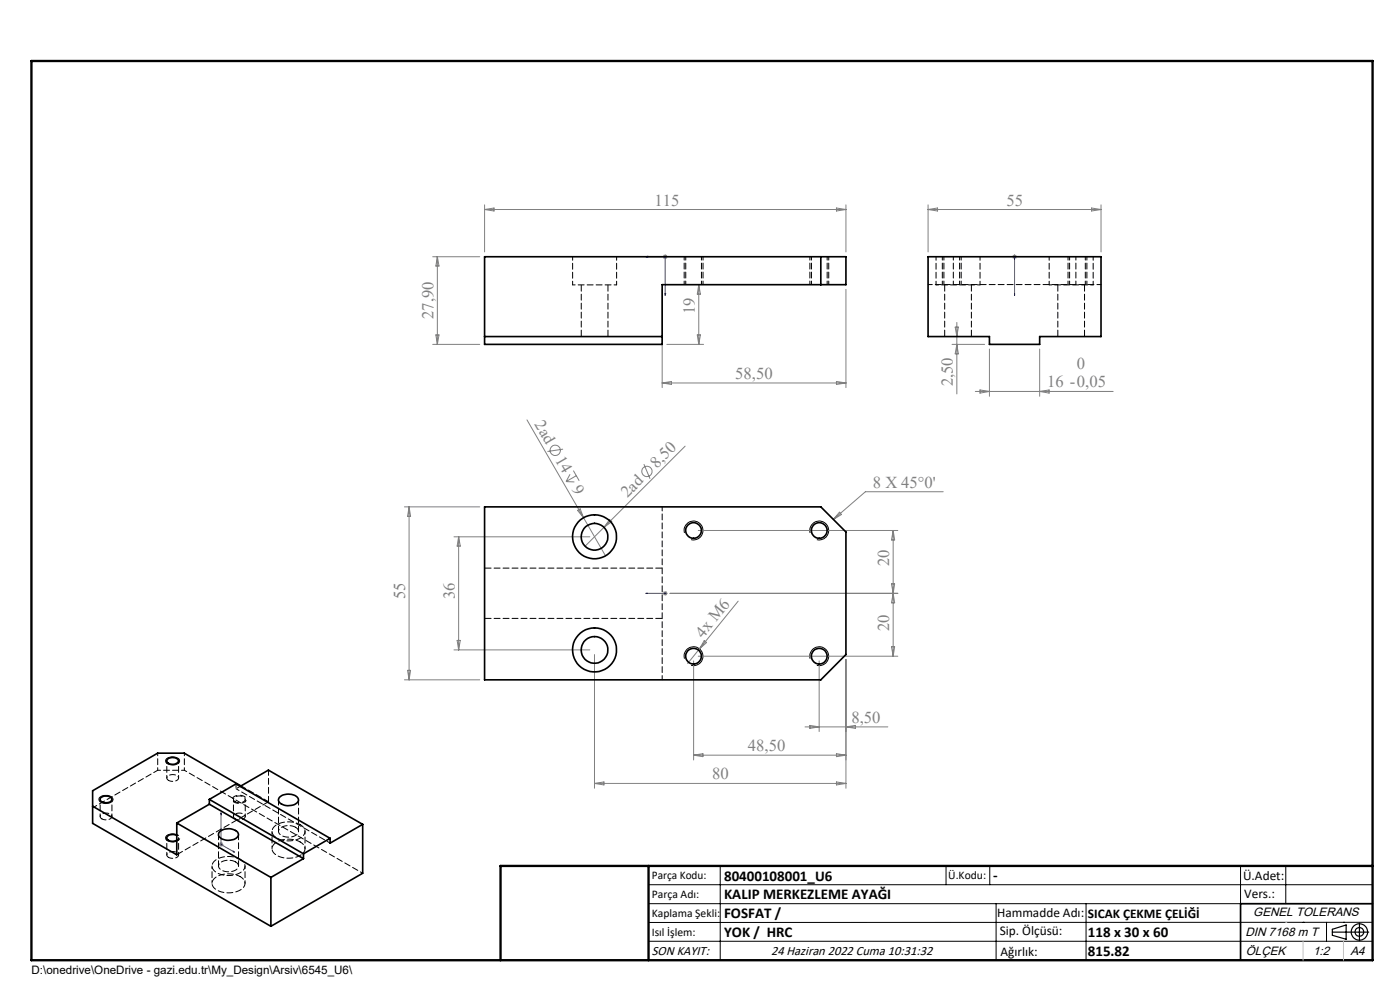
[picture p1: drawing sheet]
<svg xmlns="http://www.w3.org/2000/svg" width="297mm" height="210mm" viewBox="0 0 297 210" stroke-linecap="round" stroke-linejoin="round" font-family="sans-serif">
<g fill="none" stroke="#808080" stroke-width=".21">
<path d="M91.8 54.5h10M92.8 54.5v18.6M92.8 54.5l.3 1.9h-.6zM102.8 44.4h76.7M102.8 43.5v9.9M102.8 44.4l2-.3v.7zM140.6 54.5h1M140.8 54.1l.7 .7M141.1 53.9v1.1M141.5 54.1l-.7 .7M177.4 44.1l2.1 .3-2.1 .4zM179.5 43.5v9.9"/>
<path d="M196.9 43.5v9.9M196.9 44.4h36.7M196.9 44.4l2-.3v.7zM214.7 54.5h1M214.9 54.1l.7 .7M215.2 53.9v1.1M215.6 54.1l-.7 .7M231.6 44.1l2 .3-2 .4zM233.6 43.5v9.9M91.8 73.1h10M92.5 71h.6l-.3 2.1zM140.5 61.4v20.8"/>
<path d="M141.5 73.1h7.8M147.9 71h.7l-.4 2.1zM148.2 60.4v12.7M148.2 60.4l.4 2h-.7zM179.5 61.4v20.8M202 73.1h6.9M202.6 69.4h.7l-.3 2zM203 68.4v15.2M203 73.1l.3 2h-.7zM209.9 74v10.1M220.6 74v10.1M111.8 89.1l12 20.7"/>
<path d="M119.5 95.3l-3.4 .5M121.6 99.8l1.3 2.2M136.6 98.5l1.3 3.1M140.5 81.2h39M140.5 81.2l2-.3v.7zM145.3 94.6l-21.2 21.3M177.4 80.9l2.1 .3-2.1 .4zM206.9 83h29.2M207.9 82.7l2 .3-2 .4zM220.6 83l2-.3v.7zM85.8 107.5h16M86.8 107.5v36.7"/>
<path d="M86.8 107.5l.3 2h-.6zM96.3 113.9h28.8M97.3 113.9v24M97.3 113.9l.3 1.9h-.6zM120.1 102.2h1.7M120.9 100.6l-.8 1.6M122.2 100.9l-2.1 1.3M122.5 108.3l.6-.4 .7 1.9zM123.8 109.8l4.6 8.1M129.3 110.2l.5 .5-1.7 1.2zM148.1 112.5h42.4M178.1 108.6l.4 .5-1.7 1.1z"/>
<path d="M189.5 112.5v26.7M189.5 112.5l.3 2h-.7zM200.1 104.3h-16.5l-6.8 5.9M96.3 137.9h28.8M97 135.8h.6l-.3 2.1zM126.1 138.8v28.4M140.6 125.9h1M140.8 125.5l.7 .7M141.1 125.4v1M141.5 125.5l-.7 .7M142.1 125.9h48.4M148.1 139.2h42.4"/>
<path d="M148.4 137.6l-2.5 3.1M149.4 135.9l.5 .4-1.5 1.3zM156.6 127.5l-8.2 10.1M179.5 139.9v27.3M189.1 137.2h.7l-.3 2zM189.1 123.9h.7l-.3 2zM189.5 125.9l.3 2h-.7zM85.8 144.2h16M86.5 142.2h.6l-.3 2zM147.1 140.2v21M170.8 154.2h17.5M171.8 153.9l2 .3-2 .3z"/>
<path d="M173.8 140.2v15M177.4 159.9l2.1 .3-2.1 .3zM179.5 154.2l2-.3v.6zM46.4 179.1h1M46.5 178.8l.7 .7M46.9 178.6v1M47.2 178.8l-.7 .7M126.1 166.2h53.4M126.1 166.2l2-.3v.6zM147.1 160.2h32.4M147.1 160.2l2-.3v.6zM177.4 165.9l2.1 .3-2.1 .3z"/>
<circle cx="117.8" cy="95.5" r="1.09"/>
<circle cx="137.2" cy="100" r="1.09"/>
</g>
<g fill="none" stroke="#000" stroke-width=".21">
<path d="M145.2 113.1a2 2 0 0 1 1.8-2.6 2 2 0 0 1 2.1 2.2 2 2 0 0 1-2.5 1.8M171.9 113.1a2 2 0 0 1 1.7-2.6 2 2 0 0 1 2.2 2.2 2 2 0 0 1-2.5 1.8M145.2 139.7a2 2 0 0 1 1.8-2.5 2 2 0 0 1 2.1 2.2 2 2 0 0 1-2.5 1.7M171.9 139.7a2 2 0 0 1 1.7-2.5 2 2 0 0 1 2.2 2.2 2 2 0 0 1-2.5 1.7M21.1 169.3a1.95 1.95 0 0 1 2.9 .2 1.68 1.68 0 0 1-2.5 .7l-.5-.4zM35.3 160.9a2.08 2.08 0 0 1 2.8 .3 1.26 1.26 0 0 1-1.9 1 .84 .84 0 0 1-.9-.3 .84 .84 0 0 1 0-1zM37.5 177.1a1.91 1.91 0 0 0-2.4 .5 1.39 1.39 0 0 0 2 .9l.4-.1M137.6 187.7h153.6M137.6 191.7h153.6M137.6 199.7h153.6M152.8 183.7v20M200.7 183.7v4"/>
<path d="M210 183.7v4M211.3 191.7v12M230.4 191.7v12M263.2 183.7v20M272.8 183.7v8M276.4 195.6h.1M281.4 195.6v4.1M285 195.6h.1M291.2 195.6l-153.6 .1"/>
</g>
<path d="M37.6 177a.67 .67 0 0 1 .5 .6 .67 .67 0 0 1-.4 .7" fill="none" stroke="#000" stroke-width=".21" stroke-dasharray="1.3 .6" stroke-dashoffset=".9" stroke-linecap="butt"/>
<path d="M51.8 170.2a1.88 1.88 0 0 1-2.5-.6 1.65 1.65 0 0 1 2.4-.7 .67 .67 0 0 1 .6 .6 .67 .67 0 0 1-.5 .7" fill="none" stroke="#000" stroke-width=".21" stroke-dasharray="1.3 .6" stroke-dashoffset=".7" stroke-linecap="butt"/>
<g fill="none" stroke="#000" stroke-width=".25">
<path d="M282.6 197.7h7.8M282.6 197.1l3-.9v3l-3-.8zM288.4 195.8v3.8M106.2 203.7h185"/>
<circle cx="288.4" cy="197.7" r="1.74"/>
<circle cx="288.4" cy="197.7" r=".93"/>
</g>
<g fill="none" stroke="#00f" stroke-width=".21">
<path d="M137 54.5l.4-.1v.2zM137 54.5h4.1v8.2M215.2 54.4v.2zM215.2 54.5h.1M215.2 54.5v8.2M141 62.3h.2l-.1 .4zM215.2 62.7v-.4v.4M137 125.9h.4h-.4M137 125.9h4.1M141 125.9h.2zM141.1 125.9h.1M46.9 172.4v6.7l2.9 1.7"/>
<path d="M46.9 172.4l.1 .4-.2-.1zM49.5 180.5l.3 .3-.3-.1z"/>
</g>
<path d="M145.1 54.4v6M171.8 54.4v6M199.9 54.4v6M226.6 54.4v6M149.1 60.4v-6M175.8 60.4v-6M203.9 60.4v-6M230.6 60.4v-6" fill="none" stroke="#000" stroke-width=".21" stroke-dasharray="1.3 .6" stroke-dashoffset=".5"/>
<path d="M37.5 177h.1M37.7 178.3l-.2 .1" fill="none" stroke="#000" stroke-width=".21" stroke-dasharray="1.3 .6"/>
<path d="M291.2 191.7h-28v12" fill="none" stroke="#000" stroke-width=".35"/>
<path d="M6.7 12.9h284.5v190.8h-284.5zM137.6 183.7v20M291.2 183.7h-185v20" fill="none" stroke="#000" stroke-width=".5"/>
<path d="M276.4 199.7v4M285 199.7v4" fill="none" stroke="#c0c0c0" stroke-width=".21"/>
<path d="M272.8 195.6h.1" fill="none" stroke="#c0c0c0" stroke-width=".25"/>
<g fill="#00f">
<path d="M137 54.5l.4-.1v.2zM141 62.3h.2l-.1 .4z"/>
<path d="M137 125.9h.4zM141 125.9h.2z"/>
<path d="M49.5 180.5l.3 .3-.3-.1zM46.9 172.4l.1 .4-.2-.1z"/>
<path d="M215.2 54.4v.2zM215.2 62.3v.4z"/>
</g>
<g fill="none" stroke="#000" stroke-width=".35">
<path d="M102.8 54.5h76.7v5.9h-39v12.7h-37.7zM174.1 54.5v5.9M196.9 54.5h36.7v16.9h-13v1.7h-10.7v-1.7h-13zM102.8 71.4h37.7M102.8 107.5h71.3l5.4 5.3v26l-5.4 5.4h-71.3zM19.6 171l17.9 10.3v-6.7M21.3 169.3a1.54 1.54 0 0 1 2.4 .3 1.52 1.52 0 0 1-2.5 0zM35.5 161.1a1.67 1.67 0 0 1 2.4 .1 1.32 1.32 0 0 1-2.2 .7l-.3-.3zM37.5 177.2a1.67 1.67 0 0 0-2.1 .4 1.14 1.14 0 0 0 1.7 .8l.4-.1M37.5 174.6l20 11.5M44.4 170.6l-6.9 4M44.4 170.6l20 11.5"/>
<path d="M44.4 169.6v1M44.4 169.6l20 11.5M44.4 169.6l5.7-3.3 19.9 11.5M46.7 176.4a2.79 2.79 0 0 1 3.8 .3 1.35 1.35 0 0 1-1.6 1.5 1.99 1.99 0 0 1-2.5-1.2zM50.9 166.8l6-3.4 20 11.5M51.1 166.7l-12-6.9h-5.7l-13.8 7.9v7l37.9 21.8M59.3 169.1a2.82 2.82 0 0 1 4 .4 1.37 1.37 0 0 1-1.5 1.3 2.33 2.33 0 0 1-2.7-1.1zM70 177.8l-5.6 3.3M76.9 174.9l-6.9 3.9v-1M76.9 174.9v10.3l-19.4 11.3M57.5 186.1v10.4M64.4 182.1l-6.9 4"/>
<path d="M64.4 181.1v1"/>
<circle cx="126.1" cy="113.8" r="2.84"/>
<circle cx="126.1" cy="113.9" r="4.7"/>
<circle cx="147.1" cy="112.5" r="1.66"/>
<circle cx="173.8" cy="112.5" r="1.66"/>
<circle cx="126.1" cy="137.9" r="2.83"/>
<circle cx="126.1" cy="137.9" r="4.7"/>
<circle cx="147.1" cy="139.2" r="1.66"/>
<circle cx="173.8" cy="139.2" r="1.66"/>
</g>
<g fill="none" stroke="#000" stroke-width=".21" stroke-dasharray="1.3 .6" stroke-dashoffset=".7">
<path d="M121.5 60.4h9.3M198.6 60.4h9.3M222.6 60.4h9.3M33.5 159.8v3.6M21.2 169.6v3.6M23.7 173.2v-3.6M33.5 163.4h5.6M35.4 177.7v3.7M35.4 161.4v3.6M37.5 178.2a.54 .54 0 0 0 .4-.5 .54 .54 0 0 0-.4-.5M37.9 165v-3.6M39.1 163.4v-3.6"/>
<path d="M49.5 169.6v3.6M52 173.2v-3.6M57.7 176.4v3.6M37.9 181.4v-3.7M45 183.7v3.7M52 187.4v-3.7M64.7 180v-3.6M76.9 185.2l-37.8-21.8"/>
</g>
<g fill="none" stroke="#000" stroke-width=".21" stroke-dasharray="1.3 .6" stroke-dashoffset=".5">
<path d="M121.5 54.4v6M145.5 54.4v6M172.1 54.4v6M198.6 54.4v6M200.2 54.4v6M222.6 54.4v6M226.9 54.4v6M228.2 54.4v6M130.8 60.4v-6M148.8 60.4v-6M175.5 60.4v-6M202.2 60.4v-6"/>
<path d="M203.6 60.4v-6M207.9 60.4v-6M230.2 60.4v-6M231.9 60.4v-6M50.1 166.3v1M51 166.8l-.9 .5M70 178.8l-19.9-11.5"/>
</g>
<path d="M123.3 60.4v11M129 71.4v-11M200.4 60.4v11M206.1 71.4v-11M224.4 60.4v11M230.1 71.4v-11M102.8 120.5h37.7M140.5 131.2h-37.7M57 170.1l-19.5 11.2" fill="none" stroke="#000" stroke-width=".21" stroke-dasharray="1.3 .6" stroke-dashoffset="-.1"/>
<path d="M196.9 60.4h36.7M140.5 107.5v36.7M63.7 174.9a1.56 1.56 0 0 1 1 1.6 1.56 1.56 0 0 1-1.3 1.4 4.7 4.7 0 0 1-5.5-1 1.65 1.65 0 0 1 1.3-2.2 5.5 5.5 0 0 1 4.5 .2M63.7 178.6a1.56 1.56 0 0 1 1 1.6 1.56 1.56 0 0 1-1.3 1.4 4.7 4.7 0 0 1-5.5-1 1.65 1.65 0 0 1 1.3-2.2 5.5 5.5 0 0 1 4.5 .2M51 182.3a1.56 1.56 0 0 1 1 1.6 1.56 1.56 0 0 1-1.3 1.4 4.7 4.7 0 0 1-5.6-1 1.65 1.65 0 0 1 1.4-2.3 5.5 5.5 0 0 1 4.5 .3M51 185.9a1.56 1.56 0 0 1 1 1.6 1.56 1.56 0 0 1-1.3 1.4 4.7 4.7 0 0 1-5.6-.9 1.65 1.65 0 0 1 1.4-2.3 5.5 5.5 0 0 1 4.5 .2" fill="none" stroke="#000" stroke-width=".21" stroke-dasharray="1.3 .6" stroke-dashoffset=".4"/>
<path d="M62.7 175.5a2.8 2.8 0 0 0-3.6 .6 1.31 1.31 0 0 0 1.4 1.4 2.39 2.39 0 0 0 2.8-1v-.4l-.6-.6M50 182.8a2.8 2.8 0 0 0-3.6 .7 1.31 1.31 0 0 0 1.4 1.4 2.39 2.39 0 0 0 2.8-1.1l-.1-.4-.5-.6" fill="none" stroke="#000" stroke-width=".21" stroke-dasharray="1.3 .6"/>
<path d="M46.4 177v6.7M57 163.3v6.8M57 170.1l-5.9-3.4M59.1 169.7v6.7M63.3 176.4v-6.7M50.6 183.7v-6.7" fill="none" stroke="#000" stroke-width=".21" stroke-dasharray="1.3 .6" stroke-dashoffset=".1"/>
<path d="M21.6 173.7a1.51 1.51 0 0 0 2.1-.5 1.47 1.47 0 0 0-2.4-.1v.3l.3 .3M33.5 163.4l-13.8 8M35.8 165.5a1.51 1.51 0 0 0 2.1-.5 1.47 1.47 0 0 0-2.5-.1l.1 .4 .3 .2M49.9 170.1a1.51 1.51 0 0 0 2.1-.5 1.47 1.47 0 0 0-2.5-.1l.1 .3 .3 .3M49.9 173.7a1.51 1.51 0 0 0 2.1-.5 1.47 1.47 0 0 0-2.5-.1l.1 .3 .3 .3M35.8 181.9a1.51 1.51 0 0 0 2.1-.5 1.47 1.47 0 0 0-2.5-.2l.1 .4 .3 .3" fill="none" stroke="#000" stroke-width=".21" stroke-dasharray="1.3 .6" stroke-dashoffset=".3"/>
<g font-size="3.5" fill="#808080">
<text x="138.8" y="43.6">115</text>
<text x="213.5" y="43.6">55</text>
<text x="92" y="67.7" transform="rotate(-90 92 67.7)">27,90</text>
<text x="147.4" y="66.7" transform="rotate(-90 147.4 66.7)">19</text>
<text x="156" y="80.4">58,50</text>
<text x="202.2" y="82" transform="rotate(-90 202.2 82)">2,50</text>
<text x="222.1" y="82.2">16 -0,05</text>
<text x="228.5" y="78.3">0</text>
<text x="113.3" y="90" transform="rotate(60 113.3 90)">2ad</text>
<text x="117.7" y="97.6" transform="rotate(60 117.7 97.6)">14</text>
<text x="139.3" y="99.5" transform="rotate(-45 139.3 99.5)">8,50</text>
<text x="121.2" y="103.7" transform="rotate(60 121.2 103.7)">9</text>
<text x="133.1" y="105.7" transform="rotate(-45 133.1 105.7)">2ad</text>
<text x="185.2" y="103.4">8 X 45°0'</text>
<text x="188.6" y="120.1" transform="rotate(-90 188.6 120.1)">20</text>
<text x="86" y="127.1" transform="rotate(-90 86 127.1)">55</text>
<text x="96.5" y="127.1" transform="rotate(-90 96.5 127.1)">36</text>
<text x="149.1" y="135.4" transform="rotate(-51 149.1 135.4)">4x M6</text>
<text x="188.6" y="133.9" transform="rotate(-90 188.6 133.9)">20</text>
<text x="180.6" y="153.3">8,50</text>
<text x="158.7" y="159.3">48,50</text>
<text x="151.1" y="165.3">80</text>
</g>
<g font-size="3.2">
<text x="153.6" y="186.8">80400108001_U6</text>
<text x="153.6" y="190.8">KALIP MERKEZLEME AYAĞI</text>
<text x="210.7" y="186.6">-</text>
<text x="153.6" y="194.8">FOSFAT /</text>
<text x="153.6" y="198.8">YOK / HRC</text>
<text x="230.8" y="198.7">118 x 30 x 60</text>
<text x="230.8" y="202.8">815.82</text>
</g>
<g font-size="2.8">
<text x="263.7" y="186.7">Ü.Adet:</text>
<text x="263.9" y="190.5">Vers.:</text>
<text x="211.5" y="194.5">Hammadde Adı:</text>
<text x="230.8" y="194.7">SICAK ÇEKME ÇELİĞİ</text>
<text x="138.3" y="202.6">SON KAYIT:</text>
<text x="163.6" y="202.6">24 Haziran 2022 Cuma 10:31:32</text>
<text x="212.1" y="198.4">Sip. Ölçüsü:</text>
<text x="212.2" y="202.7">Ağırlık:</text>
</g>
<g font-size="2.6">
<text x="265.9" y="194.4">GENEL TOLERANS</text>
<text x="264.2" y="198.5">DIN 7168 m T</text>
<text x="264.3" y="202.6">ÖLÇEK</text>
<text x="278.5" y="202.6">1:2</text>
<text x="286.5" y="202.6">A4</text>
</g>
<g font-size="2.5">
<text x="138.3" y="186.4">Parça Kodu:</text>
<text x="138.3" y="190.5">Parça Adı:</text>
<text x="201.2" y="186.5">Ü.Kodu:</text>
<text x="138.3" y="194.5">Kaplama Şekli:</text>
<text x="138.3" y="198.6">Isıl İşlem:</text>
<text x="6.7" y="206.7">D:\onedrive\OneDrive - gazi.edu.tr\My_Design\Arsiv\6545_U6\</text>
</g>
</svg>
